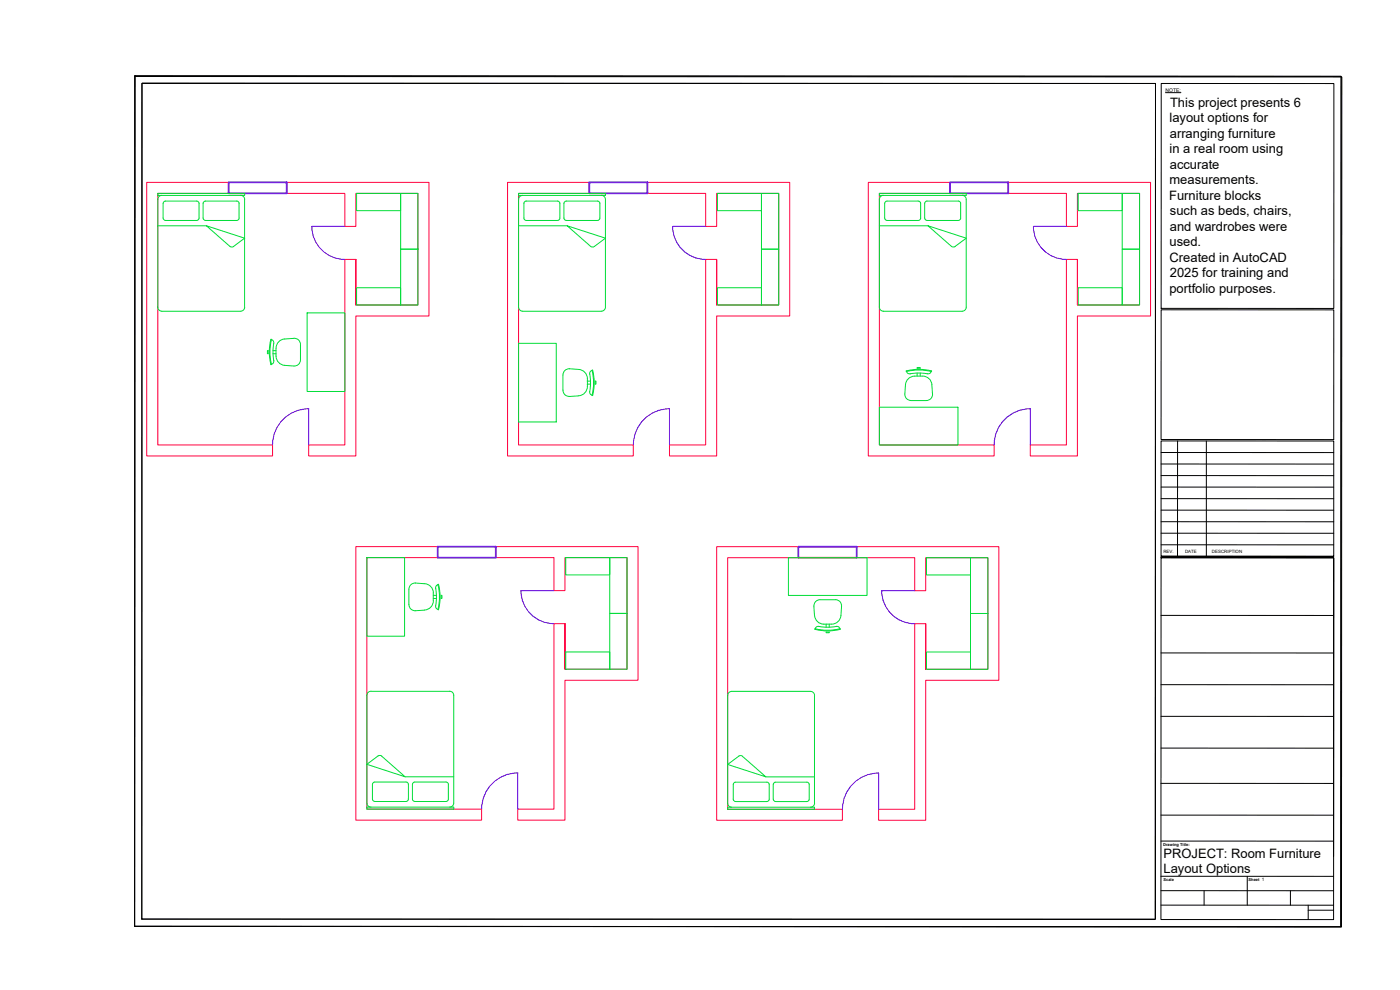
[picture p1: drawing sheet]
<svg xmlns="http://www.w3.org/2000/svg" width="420mm" height="297mm" viewBox="0 0 420 297" stroke-linecap="round" stroke-linejoin="round" font-family="sans-serif">
<!-- layer: walls -->
<path d="M44 54.7h24.6v3.3h-21.2v75.5h34.4v3.3h-37.8zM152.3 54.7h24.6v3.3h-21.3v75.5h34.5v3.3h-37.8zM260.6 54.7h24.5v3.3h-21.2v75.5h34.5v3.3h-37.8zM106.8 77.8h-3.3v55.7h-10.9v3.3h14.2v-42h21.9v-40.1h-42.7v3.3h17.5v9.9h3.3v-9.9h18.6v33.5h-18.6v-13.7v13.7M215.1 77.8h-3.3v55.7h-10.9v3.3h14.2v-42h21.9v-40.1h-42.7v3.3h17.5v9.9h3.3v-9.9h18.6v33.5h-18.6v-13.7v13.7M323.3 77.8h-3.3v55.7h-10.8v3.3h14.1v-42h22v-40.1h-42.7v3.3h17.4v9.9h3.3v-9.9h18.7v33.5h-18.7v-13.7v13.7M106.8 164h24.5v3.3h-21.2v75.5h34.4v3.3h-37.7zM215.1 164h24.5v3.3h-21.2v75.5h34.4v3.3h-37.7zM169.6 187.1h-3.3v55.7h-10.9v3.3h14.2v-42h21.9v-40.1h-42.7v3.3h17.5v9.9h3.3v-9.9h18.6v33.5h-18.6v-13.7v13.7M277.8 187.1h-3.3v55.7h-10.8v3.3h14.1v-42h22v-40.1h-42.7v3.3h17.4v9.9h3.3v-9.9h18.7v33.5h-18.7v-13.7v13.7" fill="none" stroke="#ff003f" stroke-width=".3"/>
<!-- layer: doors and wind -->
<path d="M103.5 67.9h-9.9a9.9 9.9 0 0 0 9.9 9.9M211.8 67.9h-9.9a9.9 9.9 0 0 0 9.9 9.9M320 67.9h-9.9a9.9 9.9 0 0 0 10 9.9M81.8 133.5a10.8 10.8 0 0 1 10.8-10.9v10.9M190.1 133.5a10.8 10.8 0 0 1 10.8-10.9v10.9M298.4 133.5a10.8 10.8 0 0 1 10.8-10.9v10.9M166.3 177.2h-10a9.9 9.9 0 0 0 10 9.9M274.5 177.2h-9.9a9.9 9.9 0 0 0 9.9 9.9M263.7 232v10.8M263.7 232a10.8 10.8 0 0 0-10.9 10.8M144.6 242.8a10.8 10.8 0 0 1 10.8-10.9v10.9" fill="none" stroke="#3f00ff" stroke-width=".3"/>
<path d="M68.6 54.7h17.4v3.3h-17.4zM176.9 54.7h17.4v3.3h-17.4zM285.1 54.7h17.5v3.3h-17.5zM131.3 164h17.5v3.3h-17.5zM239.6 167.3v-3.3h17.5v3.3" fill="none" stroke="#3f00ff" stroke-width=".51"/>
<!-- layer: 0 -->
<path d="M239.6 167.3h17.5" fill="none" stroke="#cd6928" stroke-width=".51"/>
<!-- layer: furniture -->
<g fill="none" stroke="#00dd37" stroke-width=".3">
<path d="M47.4 59.8v32.4a1.22 1.22 0 0 0 1.2 1.2h23.6M47.4 58h26v.6h-26zM48.6 58.6a1.22 1.22 0 0 0-1.2 1.2M72.2 58.6a1.22 1.22 0 0 1 1.2 1.2M73.4 59.8v32.4M107 58h13.2v5.2h-13.2zM120.2 58h5.2v16.8h-5.2zM155.6 59.8v32.4a1.22 1.22 0 0 0 1.3 1.2h23.6M155.6 58h26.1v.6h-26.1zM156.9 58.6a1.22 1.22 0 0 0-1.3 1.2M180.5 58.6a1.22 1.22 0 0 1 1.2 1.2M181.7 59.8v32.4a1.22 1.22 0 0 1-1.2 1.2"/>
<path d="M215.3 58h13.2v5.2h-13.2zM228.5 58h5.2v16.8h-5.2zM263.9 59.8v32.4a1.22 1.22 0 0 0 1.2 1.2l24.1-.1a1.22 1.22 0 0 0 .8-1.1v-32.4M263.9 58h26.1v.6h-26.1zM265.1 58.6a1.22 1.22 0 0 0-1.2 1.2M288.8 58.6a1.22 1.22 0 0 1 1.2 1.2M323.6 58h13.2v5.2h-13.2zM336.8 58h5.2v16.8h-5.2zM47.4 67.7h14.5M48.9 61v4.5M49 61l.2-.5 .5-.2 9.6 .1 .4 .6v4.5l-.2 .4-.4 .2M49 65.4l.2 .5 .5 .2"/>
<path d="M49.6 66.2h9.4M60.9 61v4.5M61 61l.2-.5 .5-.2 9.6 .1 .5 .6-.1 4.5-.1 .4-.5 .2M61 65.4l.2 .5 .5 .2M61.6 66.2h9.5M61.9 67.7l11.5 3.8-3.3 2.5-.9 .1zM120.2 74.8h5.2v16.7h-5.2zM155.6 67.7h14.6M157.9 66.2h9.4M157.9 66.1l-.5-.2-.2-.4v-4.5l.2-.5 .5-.2 9.7 .1 .4 .6v4.5l-.2 .4-.5 .2M169.9 66.2h9.4M169.9 66.1l-.4-.2-.3-.4 .1-4.5 .2-.5 .4-.2 9.7 .1 .4 .6v4.5l-.2 .4-.5 .2"/>
<path d="M170.2 67.7l11.5 3.8-3.3 2.5-.9 .1zM228.5 74.8h5.2v16.7h-5.2zM263.9 67.7h14.6M266.2 66.2h9.4M266.2 66.1l-.5-.2-.2-.4v-4.5l.2-.5 .5-.2 9.7 .1 .4 .6v4.5l-.2 .4-.5 .2M278.2 66.2h9.4M286.7 74l-.6 .1-.6-.2-7-6.2 11.5 3.8-3.4 2.5M287.6 60.3l-9.7 .1-.4 .6v4.5l.2 .4 .5 .2M287.6 60.3l.7 .5v4.6l-.2 .5-.5 .2M336.8 74.8h5.2v16.7h-5.2zM73.4 92.2a1.22 1.22 0 0 1-1.2 1.2M92.2 93.9h11.3v23.6h-11.3z"/>
<path d="M107 86.3h13.2v5.2h-13.2zM215.3 86.3h13.2v5.2h-13.2zM323.6 86.3h13.2v5.2h-13.2zM80.2 105.2h.3v.9h-.3zM81.5 101.9l-.1-.1a13.3 13.3 0 0 0 0 7.6l.1-.1M81.5 101.9l.4 .2 .3 .7a15 15 0 0 0 0 5.5M81.5 101.9a15.1 15.1 0 0 0 0 7.4M81.9 105.2h.9M81.9 106.1h.9M82.1 108.2l-.1 .7-.5 .4M85.5 101.7l2.7-.2a1.85 1.85 0 0 1 2 1.9v4.6a1.86 1.86 0 0 1-2 1.8 5.7 5.7 0 0 1-4.4-.8 2.78 2.78 0 0 1-.9-2.2l-.1-2.3M85.5 101.7a2.78 2.78 0 0 0-2.6 2.8"/>
<path d="M155.6 103h11.3v23.6h-11.3zM168.9 112.5l.1 4.6a1.85 1.85 0 0 0 1.9 1.8M169 112.5a1.86 1.86 0 0 1 1.9-1.9 5.7 5.7 0 0 1 4.4 .9 2.78 2.78 0 0 1 1 2.1 5.1 5.1 0 0 1-.6 4.1 2.78 2.78 0 0 1-2 1l-2.8 .3M176.3 115.3h.9M176.3 114.3h.9M177 112.2a17.1 17.1 0 0 1 0 5.7l.7 .7M177.7 111.1a15.1 15.1 0 0 1 0 7.5M177.7 111.2l-.6 .4-.1 .7M177.7 111.1l.1-.1a12.8 12.8 0 0 1 0 7.7l-.1-.1M178.6 114.3h.3v1h-.3zM272 111.3l-.1 .1a1.18 1.18 0 0 0 1.3 .7M272 111.3a14 14 0 0 1 7.6 .1 1.18 1.18 0 0 1-1.3 .7l-3-.2-2.2 .3"/>
<path d="M272.1 111.5a15.1 15.1 0 0 1 7.4 0M275.2 110.3h1v.2h-1zM275.2 111.9v.9M276.2 111.9v.9M276.9 112.8a5.1 5.1 0 0 0-4.1 .6 2.78 2.78 0 0 0-1.1 2.1l-.1 2.7a1.86 1.86 0 0 0 1.8 2h4.6M276.9 112.8a2.78 2.78 0 0 1 2.8 2.7M279.7 115.5l.2 2.7a1.85 1.85 0 0 1-1.9 2M263.9 122.2h23.6v11.3h-23.6zM110.1 167.3h11.3v23.6h-11.3zM124.7 174.9a5.7 5.7 0 0 1 4.4 .9 2.78 2.78 0 0 1 1 2.1l-.1 2.4M124.7 174.9a1.89 1.89 0 0 0-2 1.9v4.6a1.85 1.85 0 0 0 2 1.8l2.7-.1M130 179.6h1"/>
<path d="M130 178.6h1M130.7 176.4a17.9 17.9 0 0 1 .1 5.8l.7 .6M131.4 175.4a15.1 15.1 0 0 1 0 7.4M131.5 175.4l-.6 .5-.1 .7M131.6 175.4a15.3 15.3 0 0 1 0 7.5M131.6 175.4h-.1M132.4 178.6h.2v1h-.2zM169.8 167.3h13.2v5.2h-13.2zM183 167.3h5.2v16.8h-5.2zM236.6 167.3h23.6v11.4h-23.6zM250.7 179.9h-4.6a1.85 1.85 0 0 0-1.8 2M250.7 179.9a1.86 1.86 0 0 1 1.9 2 5.7 5.7 0 0 1-.9 4.4 2.78 2.78 0 0 1-2.1 1 5.1 5.1 0 0 1-4-.6 2.78 2.78 0 0 1-1.1-2.1l-.3-2.7"/>
<path d="M278.1 167.3h13.2v5.2h-13.2zM291.3 167.3h5.2v16.8h-5.2zM130.1 180.3a2.78 2.78 0 0 1-2.7 2.7M131.5 182.9h.1M169.8 195.6h13.2v5.2h-13.2zM183 184.1h5.2v16.7h-5.2zM244.6 188.6l-.1 .1a12.8 12.8 0 0 0 7.7 0l-.1-.1M244.7 188.6a15.1 15.1 0 0 0 7.4 0M247.9 189.6h1v.3h-1zM247.9 187.3v.9M248.9 187.3v.9M250.9 188l.7 .1 .5 .5"/>
<path d="M251.1 187.9a17.1 17.1 0 0 1-5.8 .1l-.6 .6M278.1 195.6h13.2v5.2h-13.2zM291.3 184.1h5.2v16.7h-5.2zM110.1 208.6v32.3M111.3 207.4h23.6M111.3 207.4a1.22 1.22 0 0 0-1.2 1.2M135 207.4a1.22 1.22 0 0 1 1.2 1.2M136.2 208.6v32.3a1.22 1.22 0 0 1-1.2 1.3M110.1 229.3l3.4-2.5 .8-.1 7.3 6.4zM112 234.8l.5-.2 9.6 .1 .5 .6-.1 4.7-.6 .5-9.7-.1-.4-.6v-4.5zM121.6 233.1h14.6M124 234.8l.5-.2 9.6 .1 .5 .6-.1 4.7-.6 .5-9.7-.1-.4-.6v-4.5z"/>
<path d="M218.4 229.4l3.3-2.5 .9-.2 7.3 6.4zM220.3 234.9l.4-.2h9.7l.5 .7-.1 4.7-.6 .4-9.7-.1-.4-.6v-4.4zM229.9 233.1h14.5M242.2 234.7h-9.7l-.4 .7v4.4l.2 .5 .5 .2h9.4M242.2 234.7l.5 .2 .2 .5v4.4l-.2 .5-.5 .2M110.1 242.2h26.1v.6h-26.1zM110.1 240.9a1.22 1.22 0 0 0 1.2 1.3M218.4 242.2h26v.6h-26zM219.6 242.2a1.22 1.22 0 0 1-1.2-1.2v-32.3a1.22 1.22 0 0 1 1.2-1.3h23.6a1.19 1.19 0 0 1 1.2 1.3l.1 32.3a1.22 1.22 0 0 1-1.3 1.2"/>
</g>
<path d="M42.6 25h304.2v250.8h-304.2z" fill="none" stroke="#000" stroke-width=".3"/>
<!-- layer: freecads.com -->
<g fill="none" stroke="#000" stroke-width=".3">
<path d="M40.5 22.8l362 .1-.1 255.2-362-.2zM40.5 23l362.2 .1-.1 255-362.2-.1zM42.7 24.9l304.1 .1-.1 250.9-304.1-.1zM348.5 25l51.8 .1v67.4h-51.8zM349.8 27.8h4.6M348.5 92.9l51.8 .1v38.9h-51.8zM348.5 139.2h51.8M348.5 135.8h51.8M353.4 132.3v34.6M362 132.3v34.6M348.5 160h51.8M348.5 156.5l51.8 .1"/>
<path d="M348.5 153.1h51.8M348.5 146.1l51.8 .1M348.5 149.6h51.8M348.5 142.7h51.8M348.5 163.5h51.8M400.3 166.9h-51.8h51.8v-34.6h-51.8v35l51.8 .1-.1 108.5h-51.8l.1-108.6 51.8 .1-.1 89.5M348.4 184.6l51.8 .1M348.4 195.9h51.8M348.4 205.4l51.8 .1M348.4 214.9l51.8 .1M348.4 235l51.8 .1M348.4 224.5h51.8"/>
<path d="M348.4 244.6h51.8M348.4 252.4h51.8M348.4 262.9h51.8M348.4 271.6h51.8M348.4 267.2l51.8 .1M361.4 267.3v4.3M374.3 262.9v8.7M387.3 267.3v4.3M392.6 273.1h7.6M392.6 271.6v4.3"/>
</g>
<g font-size="3.9">
<text x="351.1" y="32">This project presents 6</text>
<text x="351" y="36.7">layout options for</text>
<text x="351.1" y="41.4">arranging furniture</text>
<text x="351" y="46">in a real room using</text>
<text x="351.1" y="50.7">accurate</text>
<text x="350.9" y="59.9">Furniture blocks</text>
<text x="351" y="55.3">measurements.</text>
<text x="351.1" y="64.6">such as beds, chairs,</text>
<text x="351.1" y="69.2">and wardrobes were</text>
<text x="351" y="73.9">used.</text>
<text x="351" y="78.5">Created in AutoCAD</text>
<text x="351.1" y="83.2">2025 for training and</text>
<text x="351" y="87.9">portfolio purposes.</text>
<text x="349.2" y="257.4">PROJECT: Room Furniture</text>
<text x="349.2" y="262.1">Layout Options</text>
</g>
<text font-size="1.5" x="349.8" y="27.5">NOTE:</text>
<text font-size="1.4" x="378.7" y="264.3">1</text>
<g font-size="1.3">
<text x="349.2" y="165.8">REV.</text>
<text x="355.7" y="165.9">DATE</text>
<text x="363.7" y="165.9">DESCRIPTION</text>
</g>
<g font-size="1.2">
<text x="349.1" y="254">Drawing Title:</text>
<text x="349.2" y="264.2">Scale</text>
<text x="374.7" y="264.2">Sheet</text>
</g>
</svg>
